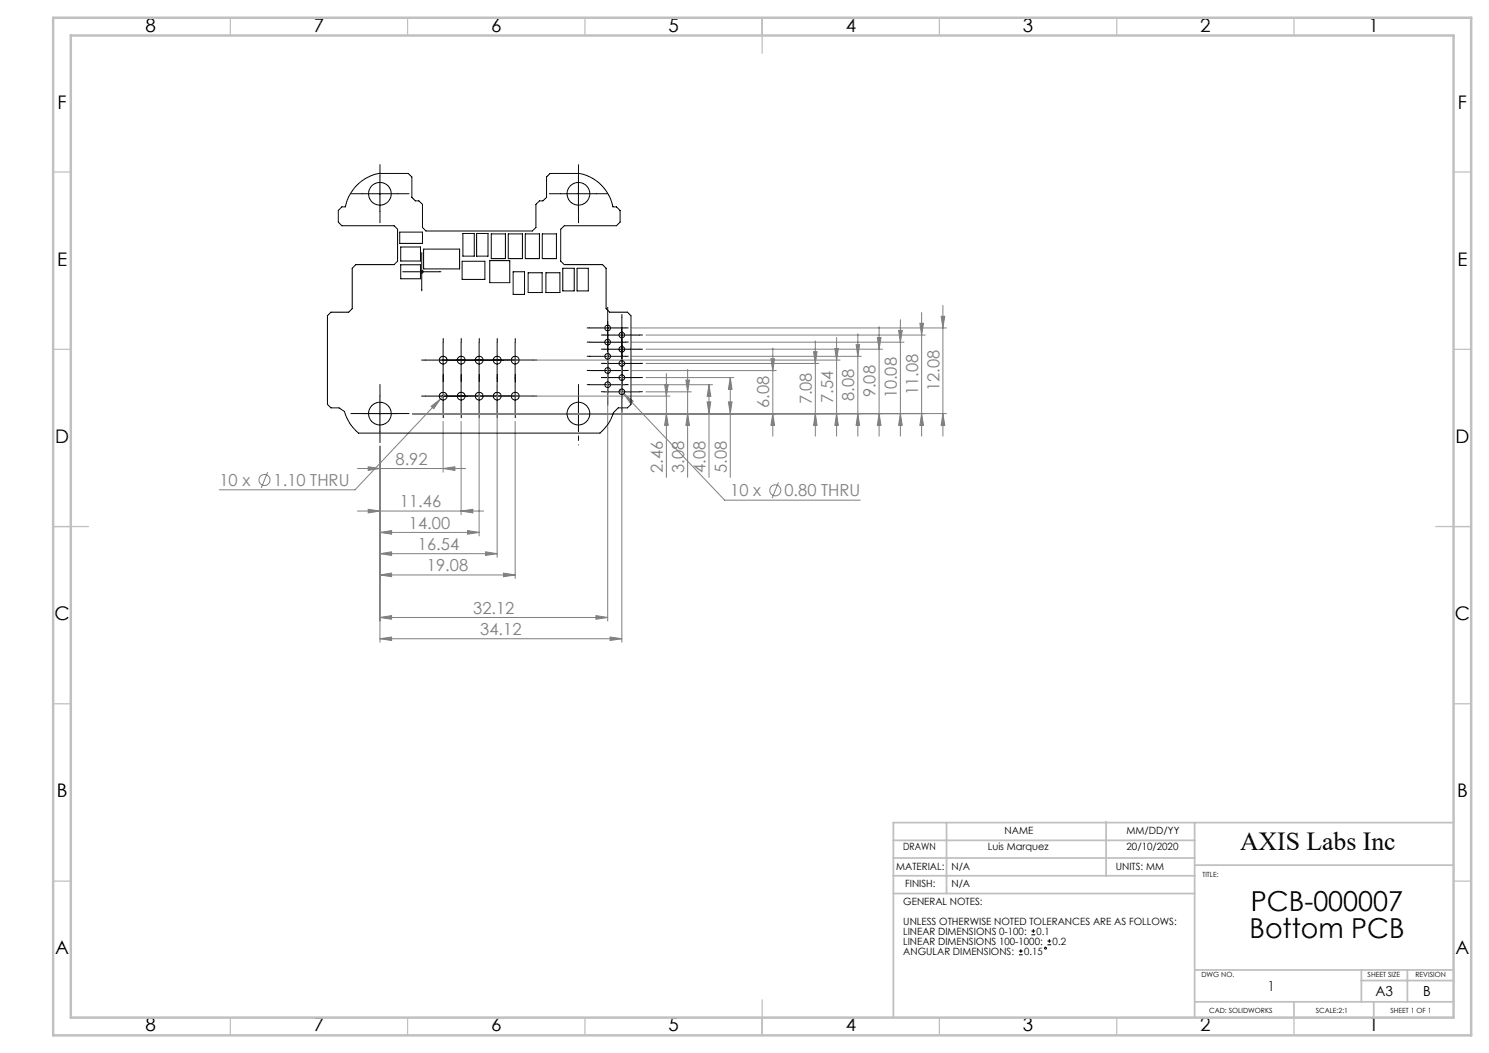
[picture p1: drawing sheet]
<svg xmlns="http://www.w3.org/2000/svg" width="420mm" height="297mm" viewBox="0 0 420 297" stroke-linecap="round" stroke-linejoin="round" font-family="sans-serif">
<g fill="none" stroke="#808080" stroke-width=".28">
<path d="M171.4 99.3v75.9M178.2 92.5h88.8M178.2 96.5h76.8M182.2 94.5h78.8M182.2 98.5h66.8M218 98.2v24.8M229.5 99.2h1l-.5 3.3zM230 96.2v26.8M235.5 98.3h1l-.5 3.3zM236 95.2v27.8M241.5 97.2h1l-.5 3.3zM242 94.2v28.8"/>
<path d="M247.5 95.2h1l-.5 3.3zM248 92.1v30.9M253.5 93.2h1l-.5 3.3zM254 90.2v32.8M259.5 91.2h1l-.5 3.3zM260 88.2v34.8M265.5 89.2h1l-.5 3.3zM266 86.1v36.9M116.3 116.7h150.7M121.6 114.6l2.6-2.1-1.9 2.8zM124.2 112.5l-24 25.6h-38.3M125 118.8v14.4"/>
<path d="M125.8 110.9l-1.6 1.6M130.1 118.8v26.4M132.1 111.7h56.9M135.1 108.7v42.5M140.2 108.7v48.5M142.2 101.6h94.8M145.3 118.8v44.4M174.8 109.9l1.2 1.2M175.4 101.3v79.8M176 111.1l2.6 2-.7 .7zM176 111.1l28.4 30h38.3M178.2 108.5h22.8"/>
<path d="M178.2 100.5h64.8M178.2 104.5h40.8M182.2 102.5h48.8M182.2 106.5h24.8M182.2 110.5h12.8M187.5 108.4h1l-.5 3.3zM188 105.4v29.3M188 116.7l.5 3.3h-1zM193.5 107.2h1l-.5 3.3zM194 104.2v30.5M194 116.7l.5 3.3h-1zM199.5 113.3h1l-.5 3.4z"/>
<path d="M200 108.5v26.2M200 108.5l.5 3.3h-1zM205.5 113.3h1l-.5 3.4zM206 106.5v28.2M206 106.5l.5 3.3h-1zM217.5 101.2h1l-.5 3.3zM218 116.7l.5 3.3h-1zM230 116.7l.5 3.3h-1zM236 116.7l.5 3.3h-1zM242 116.7l.5 3.3h-1zM248 116.7l.5 3.3h-1zM254 116.7l.5 3.3h-1z"/>
<path d="M260 116.7l.5 3.3h-1zM266 116.7l.5 3.3h-1zM75.5 133.2l-1.8 4.4M100.8 132.1h30.5M103.9 131.7l3.3 .4-3.3 .6zM107.2 125.9v55.2M125 132.1l3.3-.4v1zM219.6 136.1l-1.8 4.4M100.8 144.1h35.6M103.9 143.6l3.3 .5-3.3 .6zM107.2 150.2l3.3-.6v1.1zM107.2 156.2l3.3-.6v1.1z"/>
<path d="M107.2 150.2h27.9M107.2 156.2h33M130.1 144.1l3.3-.5v1.1zM131.9 149.6l3.2 .6-3.2 .5zM136.9 155.6l3.3 .6-3.3 .5zM107.2 162.2l3.3-.6v1.1zM107.2 174.2l3.3-.6v1.1zM107.2 162.2h38.1M107.2 174.2h64.2M142 161.6l3.3 .6-3.3 .5zM168.1 173.6l3.3 .6-3.3 .5zM172.1 179.7l3.3 .5-3.3 .5z"/>
<path d="M107.2 180.2l3.3-.5v1zM107.2 180.2h68.2"/>
<circle cx="74.6" cy="135.4" r="1.55"/>
<circle cx="218.7" cy="138.3" r="1.56"/>
</g>
<g fill="none" stroke="#000" stroke-width=".28">
<path d="M102.2 54.6h9.9M107.2 49.7v10M158.2 54.6h10M163.2 49.7v10M113.9 76.7h10.1M119 71.6v10.1M125 96.6v10M130.1 96.6v10M135.1 96.6v10M140.2 96.6v10M145.3 96.6v10M166.4 92.5h10"/>
<path d="M166.4 96.5h10M170.4 94.5h10M170.4 98.5h10M171.4 87.5v26M175.4 89.5v26M102.2 116.7h9.9M107.2 111.7v10M120 101.6h30.3M120 111.7h30.3M125 106.7v10M130.1 106.7v10M135.1 106.7v10"/>
<path d="M140.2 106.7v10M145.3 106.7v10M158.2 116.7h10M163.2 111.7v10M166.4 108.5h10M166.4 100.5h10M166.4 104.5h10M170.4 102.5h10M170.4 106.5h10M170.4 110.5h10M287.4 269.3h1.1M287.4 268.2h1.1"/>
<path d="M287.9 267.7v1.1M290.9 263.7h1.1M290.9 262.6h1.1M291.5 262.1v1M295.5 266.5h1M295.5 265.4h1M296 264.9v1.1"/>
<circle cx="294.9" cy="267.4" r=".26"/>
</g>
<g fill="none" stroke="#000" stroke-width=".28" stroke-dasharray="15.2 1.3 1.3 1.3">
<path d="M102.2 54.6h-3.2M107.2 49.6v-3.2M107.2 59.6v3.2M112.2 54.6h3.2M158.2 54.6h-3.2M163.2 49.6v-3.2M163.2 59.6v3.2M168.2 54.6h3.2M114 76.6h-.4M119 71.6v-.4M124 76.6h.4M119 81.6v.4"/>
<path d="M125 96.6v-1.1M130.1 96.6v-1.1M135.2 96.6v-1.1M140.3 96.6v-1.1M145.3 96.6v-1.1M166.4 92.5h-.8M166.4 96.5h-.8M170.4 94.5h-.8M170.4 98.5h-.8M171.4 87.5v-.8M171.4 97.5v.8M171.4 91.5v-.8"/>
<path d="M171.4 95.5v-.8M171.4 99.5v-.8M175.4 89.5v-.8M175.4 99.5v.8M175.4 93.5v-.8M175.4 97.5v-.8M176.4 92.5h.8M176.4 96.5h.8M180.4 94.5h.8M180.4 98.5h.8M102.2 116.6h-3.2M107.2 111.6v-3.2"/>
<path d="M112.2 116.6h3.2M120 111.7h-1.1M120 101.6h-1.1M125 106.7v-1.1M125 116.7v1.1M125 106.6v1.1M125.1 111.7h-1.1M125.1 101.6h-1.1M130 111.7h1.1M130 101.6h1.1M130.1 106.7v-1.1M130.1 116.7v1.1"/>
<path d="M130.1 106.6v1.1M130.2 101.6h-1.1M130.2 111.7h-1.1M135.1 111.7h1.1M135.1 101.6h1.1M135.2 106.6v1.1M135.2 106.7v-1.1M135.2 116.7v1.1M135.3 101.6h-1.1M135.3 111.7h-1.1M140.2 101.6h1.1M140.2 111.7h1.1"/>
<path d="M140.3 106.6v1.1M140.3 106.7v-1.1M140.3 116.7v1.1M140.3 111.7h-1.1M140.3 101.6h-1.1M145.3 101.6h1.1M145.3 111.7h1.1M145.3 106.7v-1.1M145.3 116.7v1.1M145.3 106.6v1.1M150.3 111.7h1.1M150.3 101.6h1.1"/>
<path d="M158.2 116.6h-3.2M163.2 111.6v-3.2M166.4 108.5h-.8M166.4 100.5h-.8M166.4 104.5h-.8M168.2 116.6h3.2M170.4 102.5h-.8M170.4 106.5h-.8M170.4 110.5h-.8M171.4 103.5v-.8M171.4 113.5v.8M171.4 101.5v.8"/>
<path d="M171.4 105.5v.8M171.4 109.5v.8M175.4 103.5v.8M175.4 107.5v.8M175.4 101.5v-.8M175.4 111.5v.8M175.4 105.5v-.8M175.4 115.5v.8M176.4 108.5h.8M176.4 100.5h.8M176.4 104.5h.8M180.4 102.5h.8"/>
<path d="M180.4 106.5h.8M180.4 110.5h.8M107.2 121.6v3.2"/>
</g>
<path d="M163.2 121.6v3.9" fill="none" stroke="#000" stroke-width=".28" stroke-dasharray="15.2 1.3 1.3 1.3" stroke-dashoffset="15.2"/>
<g fill="none" stroke="#c0c0c0" stroke-width=".35">
<path d="M65 5v5M115 5v5M165 5v5M215 5v10M265 5v5M315 5v5M365 5v5M15 48.5h5M410 48.5h5M15 98.5h5M410 98.5h5M15 148.5h10"/>
<path d="M405 148.5h10M15 198.5h5M410 198.5h5M15 248.5h5M410 248.5h5M65 287v5M115 287v5M165 287v5M215 282v10M265 287v5M315 287v5M365 287v5"/>
</g>
<g fill="none" stroke="#c0c0c0" stroke-width=".5">
<path d="M252 237h85M267 232v20M312 231.8v15.2M337 232v54.8M410 232h-158v55M252 252h85M252 247h85M252 242h85M337 244h73M337 273.6h73M384 273.6v9M384 276.6h26"/>
<path d="M397 273.6v9M337 282.6h73M365 282.6v4.4M387.5 282.8v4.2"/>
</g>
<path d="M15 5h400v287h-400zM20 10h390v277h-390z" fill="none" stroke="#c0c0c0" stroke-width=".7"/>
<g fill="#808080">
<path d="M121.6 114.6l.7 .7 1.9-2.8zM107.2 150.2l3.3-.6v1.1zM131.9 149.6l3.2 .6-3.2 .5zM103.9 131.7l3.3 .4-3.3 .6zM125 132.1l3.3-.4v1zM103.9 143.6l3.3 .5-3.3 .6zM130.1 144.1l3.3-.5v1.1zM107.2 162.2l3.3-.6v1.1zM142 161.6l3.3 .6-3.3 .5zM107.2 156.2l3.3-.6v1.1zM136.9 155.6l3.3 .6-3.3 .5zM176 111.1l1.9 2.7 .7-.7zM107.2 174.2l3.3-.6v1.1zM168.1 173.6l3.3 .6-3.3 .5zM107.2 180.2l3.3-.5v1zM172.1 179.7l3.3 .5-3.3 .5z"/>
<path d="M236 116.7l.5 3.3h-1zM235.5 98.3h1l-.5 3.3zM188 116.7l.5 3.3h-1zM187.5 108.4h1l-.5 3.3zM266 116.7l.5 3.3h-1zM265.5 89.2h1l-.5 3.3zM260 116.7l.5 3.3h-1zM259.5 91.2h1l-.5 3.3zM199.5 113.3h1l-.5 3.4zM200 108.5l.5 3.3h-1zM254 116.7l.5 3.3h-1zM253.5 93.2h1l-.5 3.3zM248 116.7l.5 3.3h-1zM247.5 95.2h1l-.5 3.3zM242 116.7l.5 3.3h-1zM241.5 97.2h1l-.5 3.3zM230 116.7l.5 3.3h-1zM229.5 99.2h1l-.5 3.3zM218 116.7l.5 3.3h-1zM217.5 101.2h1l-.5 3.3zM205.5 113.3h1l-.5 3.4zM206 106.5l.5 3.3h-1zM194 116.7l.5 3.3h-1zM193.5 107.2h1l-.5 3.3z"/>
</g>
<g fill="none" stroke="#000" stroke-width=".28">
<path d="M100.7 52.2l2.4-1.9 2.8-1.2 1-.2h8.2l1.1 1v5.8l1 1h.9l1.1 .9v6.6l1 1h29.9l1.1-1v-6.6l1-.9h.9l1.1-1v-5.8l1-1h8.2a12 12 0 0 1 9.5 9.4h1l1 1.1v3.2l-1 1.1h-14.7l-1 1v9l1 .9h10.8l1 1.1v11.4l.9 .9h5.1l1 1.1v24.9l-1 1h-2.6l-1.4 1.4a12 12 0 0 1-3.8 5.8h-68.1a12.3 12.3 0 0 1-3.9-6.1l-1.6-1.1h-2.3l-.9-1v-24.9l.9-1.1h5.1l.9-.9v-11.4l1.1-1.1h10.8l.9-.9v-9l-.9-1h-14.8l-1-1.1v-3.2l1-1.1h1l1-2.8 1-1.7zM112.7 65.5h6.5v3.1h-6.5zM113 69.7h5.6v3.9h-5.6zM118.6 76.4v-1.7h-5.6v3.9h5.6v-1.7M119.5 70.3h10.1v5.5h-10.1zM130.4 73.7h6.4v5.1h-6.4zM130.6 65.9h3.2v6.3h-3.2zM134.4 65.9h3.3v6.3h-3.3zM138.1 73.5h5.7v6.2h-5.7zM138.6 66h4v7h-4zM143.4 66h4v7h-4zM144.7 76.7h3.3v6.3h-3.3z"/>
<path d="M148.2 66h4v7h-4zM149 76.9h3.9v5.6h-3.9zM153 66h4v7h-4zM154 76.9h3.9v5.6h-3.9zM158.7 75.7h3.3v6.4h-3.3zM162.8 75.7h3.1v6.4h-3.1z"/>
<circle cx="107.1" cy="54.7" r="3.2"/>
<circle cx="163.2" cy="54.7" r="3.2"/>
<circle cx="119" cy="76.6" r=".4"/>
<circle cx="171.4" cy="92.5" r=".8"/>
<circle cx="171.4" cy="96.5" r=".8"/>
<circle cx="175.4" cy="94.5" r=".8"/>
<circle cx="175.4" cy="98.5" r=".8"/>
<circle cx="107.1" cy="116.7" r="3.2"/>
<circle cx="125" cy="101.6" r="1.11"/>
<circle cx="125" cy="111.7" r="1.11"/>
<circle cx="130.1" cy="101.6" r="1.11"/>
<circle cx="130.1" cy="111.7" r="1.11"/>
<circle cx="135.2" cy="101.6" r="1.11"/>
<circle cx="135.2" cy="111.7" r="1.11"/>
<circle cx="140.3" cy="101.6" r="1.11"/>
<circle cx="140.3" cy="111.7" r="1.11"/>
<circle cx="145.3" cy="101.6" r="1.11"/>
<circle cx="145.3" cy="111.7" r="1.11"/>
<circle cx="163.2" cy="116.7" r="3.2"/>
<circle cx="171.4" cy="108.5" r=".8"/>
<circle cx="171.4" cy="100.5" r=".8"/>
<circle cx="171.4" cy="104.5" r=".8"/>
<circle cx="175.4" cy="102.5" r=".8"/>
<circle cx="175.4" cy="106.5" r=".8"/>
<circle cx="175.4" cy="110.5" r=".8"/>
</g>
<g font-size="7.8">
<text x="352.8" y="256.9">PCB-000007</text>
<text x="352.5" y="264.6">Bottom PCB</text>
</g>
<text font-size="7.3" x="349.8" y="239.7">AXIS Labs Inc</text>
<g font-size="5.3">
<text x="41" y="8.9">8</text>
<text x="88.5" y="8.9">7</text>
<text x="138.5" y="8.9">6</text>
<text x="188.5" y="8.9">5</text>
<text x="238.5" y="8.9">4</text>
<text x="288.5" y="8.9">3</text>
<text x="338.5" y="8.9">2</text>
<text x="386" y="8.9">1</text>
<text x="16.2" y="30.7">F</text>
<text x="411.2" y="30.7">F</text>
<text x="16.1" y="74.9">E</text>
<text x="411.1" y="74.9">E</text>
<text x="15.5" y="124.9">D</text>
<text x="410.5" y="124.9">D</text>
<text x="15.4" y="174.9">C</text>
<text x="410.4" y="174.9">C</text>
<text x="16" y="224.9">B</text>
<text x="411" y="224.9">B</text>
<text x="15.5" y="269.2">A</text>
<text x="410.5" y="269.2">A</text>
<text x="41" y="290.9">8</text>
<text x="88.5" y="290.9">7</text>
<text x="138.5" y="290.9">6</text>
<text x="188.5" y="290.9">5</text>
<text x="238.5" y="290.9">4</text>
<text x="288.5" y="290.9">3</text>
<text x="338.5" y="290.9">2</text>
<text x="386" y="290.9">1</text>
</g>
<g font-size="4.7" fill="#808080">
<text x="235" y="113.6" transform="rotate(-90 235 113.6)">7.54</text>
<text x="241" y="113.1" transform="rotate(-90 241 113.1)">8.08</text>
<text x="247" y="112.1" transform="rotate(-90 247 112.1)">9.08</text>
<text x="253" y="112.4" transform="rotate(-90 253 112.4)">10.08</text>
<text x="259" y="111.4" transform="rotate(-90 259 111.4)">11.08</text>
<text x="265" y="110.4" transform="rotate(-90 265 110.4)">12.08</text>
<text x="217" y="115.1" transform="rotate(-90 217 115.1)">6.08</text>
<text x="229" y="114.1" transform="rotate(-90 229 114.1)">7.08</text>
<text x="111.6" y="131.1">8.92</text>
<text x="61.9" y="137.1">10 x</text>
<text x="77.2" y="137.1">1.10 THRU</text>
<text x="187" y="133.3" transform="rotate(-90 187 133.3)">2.46</text>
<text x="193" y="133.3" transform="rotate(-90 193 133.3)">3.08</text>
<text x="199" y="133.3" transform="rotate(-90 199 133.3)">4.08</text>
<text x="205" y="133.3" transform="rotate(-90 205 133.3)">5.08</text>
<text x="112.8" y="143.1">11.46</text>
<text x="206" y="140">10 x</text>
<text x="221.3" y="140">0.80 THRU</text>
<text x="115.4" y="149.1">14.00</text>
<text x="117.9" y="155.1">16.54</text>
<text x="120.4" y="161.1">19.08</text>
<text x="133.5" y="173.1">32.12</text>
<text x="135.5" y="179.1">34.12</text>
</g>
<g font-size="3.9">
<text x="357.6" y="279.6">1</text>
<text x="388" y="280.8">A3</text>
<text x="401.4" y="280.9">B</text>
</g>
<g font-size="2.8">
<text x="254.8" y="239.8">DRAWN</text>
<text x="278.6" y="239.8">Luis Marquez</text>
<text x="283.3" y="235.2">NAME</text>
<text x="317.8" y="235.2">MM/DD/YY</text>
<text x="317.8" y="239.8">20/10/2020</text>
<text x="252.8" y="245.3">MATERIAL:</text>
<text x="268.4" y="245.3">N/A</text>
<text x="314.7" y="245.4">UNITS: MM</text>
<text x="255.4" y="250.2">FINISH:</text>
<text x="268.4" y="250.2">N/A</text>
<text x="254.8" y="255.2">GENERAL NOTES:</text>
<text x="254.8" y="260.8">UNLESS OTHERWISE NOTED TOLERANCES ARE AS FOLLOWS:</text>
<text x="254.8" y="263.6">LINEAR DIMENSIONS 0-100:</text>
<text x="292.4" y="263.6">0.1</text>
<text x="254.8" y="269.3">ANGULAR DIMENSIONS:</text>
<text x="254.8" y="266.5">LINEAR DIMENSIONS 100-1000:</text>
<text x="288.9" y="269.3">0.15</text>
<text x="296.9" y="266.5">0.2</text>
</g>
<g font-size="2">
<text x="339.2" y="247.5">TITLE:</text>
<text x="338.9" y="275.5">DWG NO.</text>
<text x="385.8" y="275.5">SHEET SIZE</text>
<text x="399.3" y="275.5">REVISION</text>
<text x="341" y="285.6">CAD: SOLIDWORKS</text>
<text x="371.1" y="285.6">SCALE:2:1</text>
<text x="392.2" y="285.6">SHEET 1 OF 1</text>
</g>
</svg>
